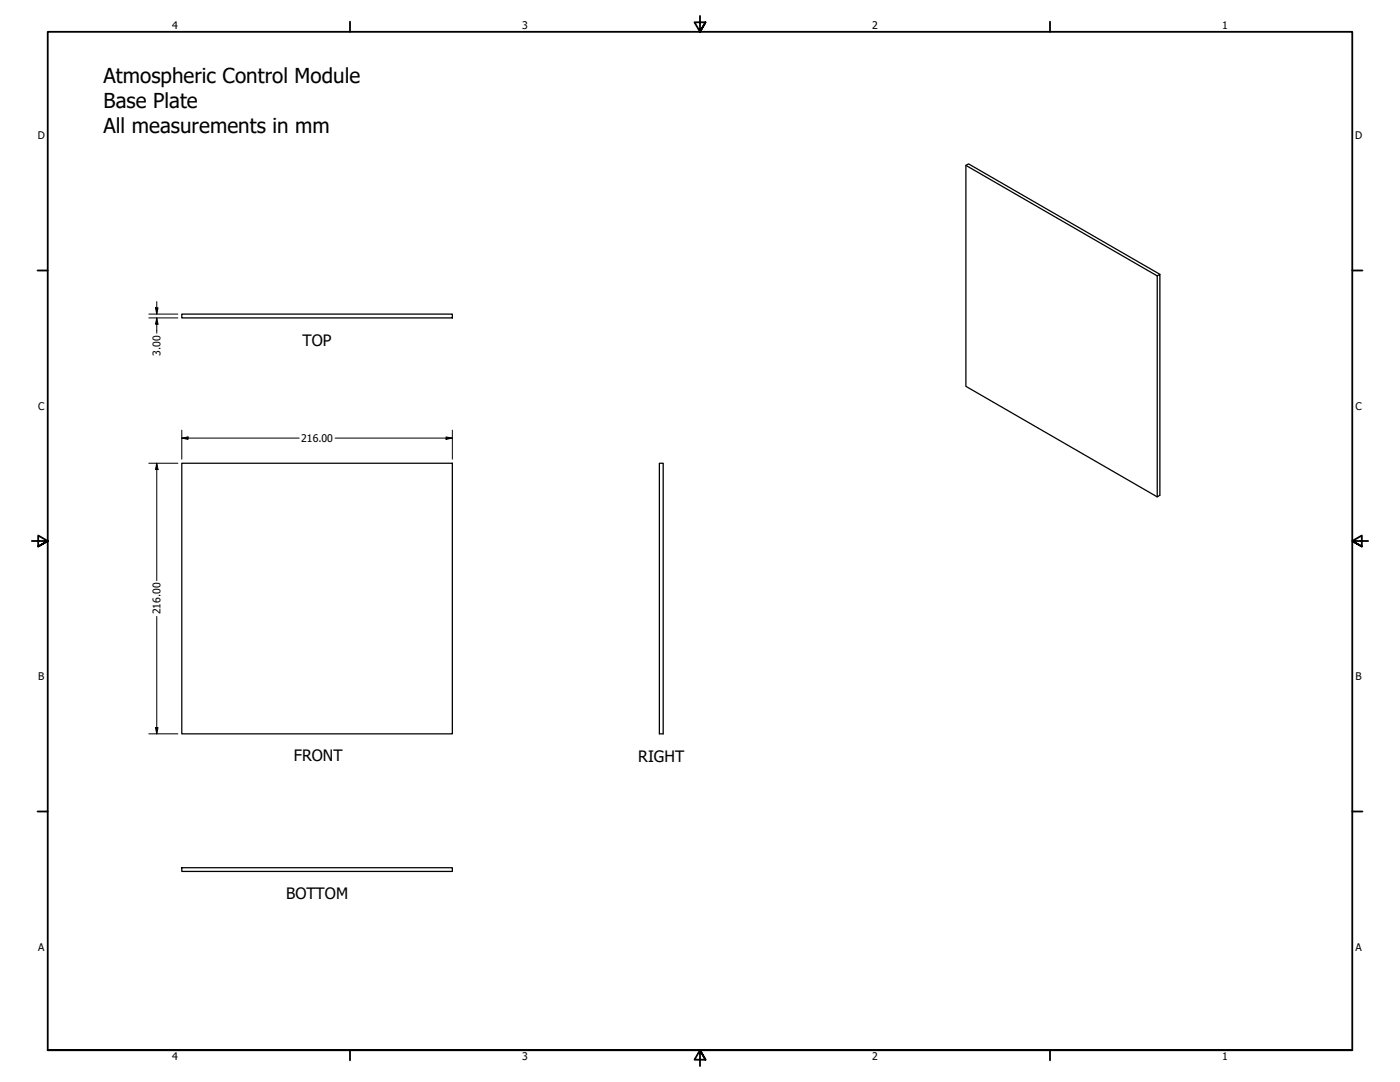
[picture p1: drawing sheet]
<svg xmlns="http://www.w3.org/2000/svg" width="559mm" height="432mm" viewBox="0 0 559 432" stroke-linecap="round" stroke-linejoin="round" font-family="sans-serif">
<!-- layer: Visible (ANSI) -->
<path d="M385.5 66l76.4 44.1 1.1-.6v88.2l-1.1 .6-76.4-44.1v-88.2l1.1-.6 76.4 44.1M461.9 110.1v88.2M72.6 125.3h108v1.6h-108zM72.6 184.9h108v108h-108zM263.2 184.9h1.5v108h-1.5zM72.6 346.3h108v1.5h-108z" fill="none" stroke="#000" stroke-width=".51"/>
<!-- layer: Border (ANSI) -->
<g fill="none" stroke="#000" stroke-width=".72">
<path d="M139.7 8.6v4.1M279.4 6.3v6.4l-2.2-3.8h4.4l-2.2 3.8 2.2-3.8M419.1 8.6v4.1M15 107.9h4M539.8 107.9h4M12.7 215.9h6.3l-3.8-2.2v4.4l3.8-2.2-3.8 2.2M546.1 215.9h-6.3l3.8-2.2v4.4l-3.8-2.2 3.8 2.2M15 323.8h4M539.8 323.8h4M19 419.1v-406.4h520.8v406.4h-520.8h520.8M139.7 419.1v4.1M419.1 419.1v4.1"/>
<path d="M281.6 422.9l-2.2-3.8 2.2 3.8h-4.4l2.2-3.8v6.3"/>
</g>
<!-- layer: Dimension (ANSI) -->
<g fill="none" stroke="#000" stroke-width=".4">
<path d="M59.4 126.9h11.6M59.4 125.3h11.6M62.1 122.9h1l-.5 2.4zM62.6 126.9l.5 2.5h-1zM62.6 120.4v4.9M62.6 126.9v6.1M72.6 174.8l2.5-.4v.9zM72.6 174.8h46.8M72.6 171.7v11.6M133.7 174.8h46.9M178.1 174.4l2.5 .4-2.5 .5zM180.6 171.7v11.6"/>
<path d="M59.4 184.9h11.6M62.6 184.9l.5 2.5h-1zM62.6 184.9v46.8M62.6 246v46.9M59.4 292.9h11.6M62.1 290.4h1l-.5 2.5z"/>
</g>
<g fill="#000">
<path d="M62.1 122.9h1l-.5 2.4z" fill-rule="evenodd"/>
<path d="M62.6 126.9l.5 2.5h-1z" fill-rule="evenodd"/>
<path d="M72.6 174.8l2.5-.4v.9z" fill-rule="evenodd"/>
<path d="M178.1 174.4l2.5 .4-2.5 .5z" fill-rule="evenodd"/>
<path d="M62.6 184.9l.5 2.5h-1z" fill-rule="evenodd"/>
<path d="M62.1 290.4h1l-.5 2.5z" fill-rule="evenodd"/>
</g>
<g font-size="8.2">
<text x="41.3" y="33.3">Atmospheric Control Module</text>
<text x="41.3" y="43.1">Base Plate</text>
<text x="41.3" y="53">All measurements in mm</text>
</g>
<g font-size="6.3">
<text x="120.8" y="138">TOP</text>
<text x="117.3" y="303.7">FRONT</text>
<text x="254.8" y="304">RIGHT</text>
<text x="114.2" y="358.9">BOTTOM</text>
</g>
<g font-size="4.2">
<text x="68.7" y="11.7">4</text>
<text x="208.4" y="11.7">3</text>
<text x="348.1" y="11.7">2</text>
<text x="487.8" y="11.7">1</text>
<text x="15.1" y="55.5">D</text>
<text x="540.9" y="55.5">D</text>
<text x="64.1" y="141.9" transform="rotate(-90 64.1 141.9)">3.00</text>
<text x="15.2" y="163.4">C</text>
<text x="541" y="163.4">C</text>
<text x="120.2" y="176.4">216.00</text>
<text x="64.1" y="245.2" transform="rotate(-90 64.1 245.2)">216.00</text>
<text x="15.3" y="271.4">B</text>
<text x="541.1" y="271.4">B</text>
<text x="15.2" y="379.3">A</text>
<text x="541" y="379.3">A</text>
<text x="68.7" y="423.2">4</text>
<text x="208.4" y="423.2">3</text>
<text x="348.1" y="423.2">2</text>
<text x="487.8" y="423.2">1</text>
</g>
</svg>
